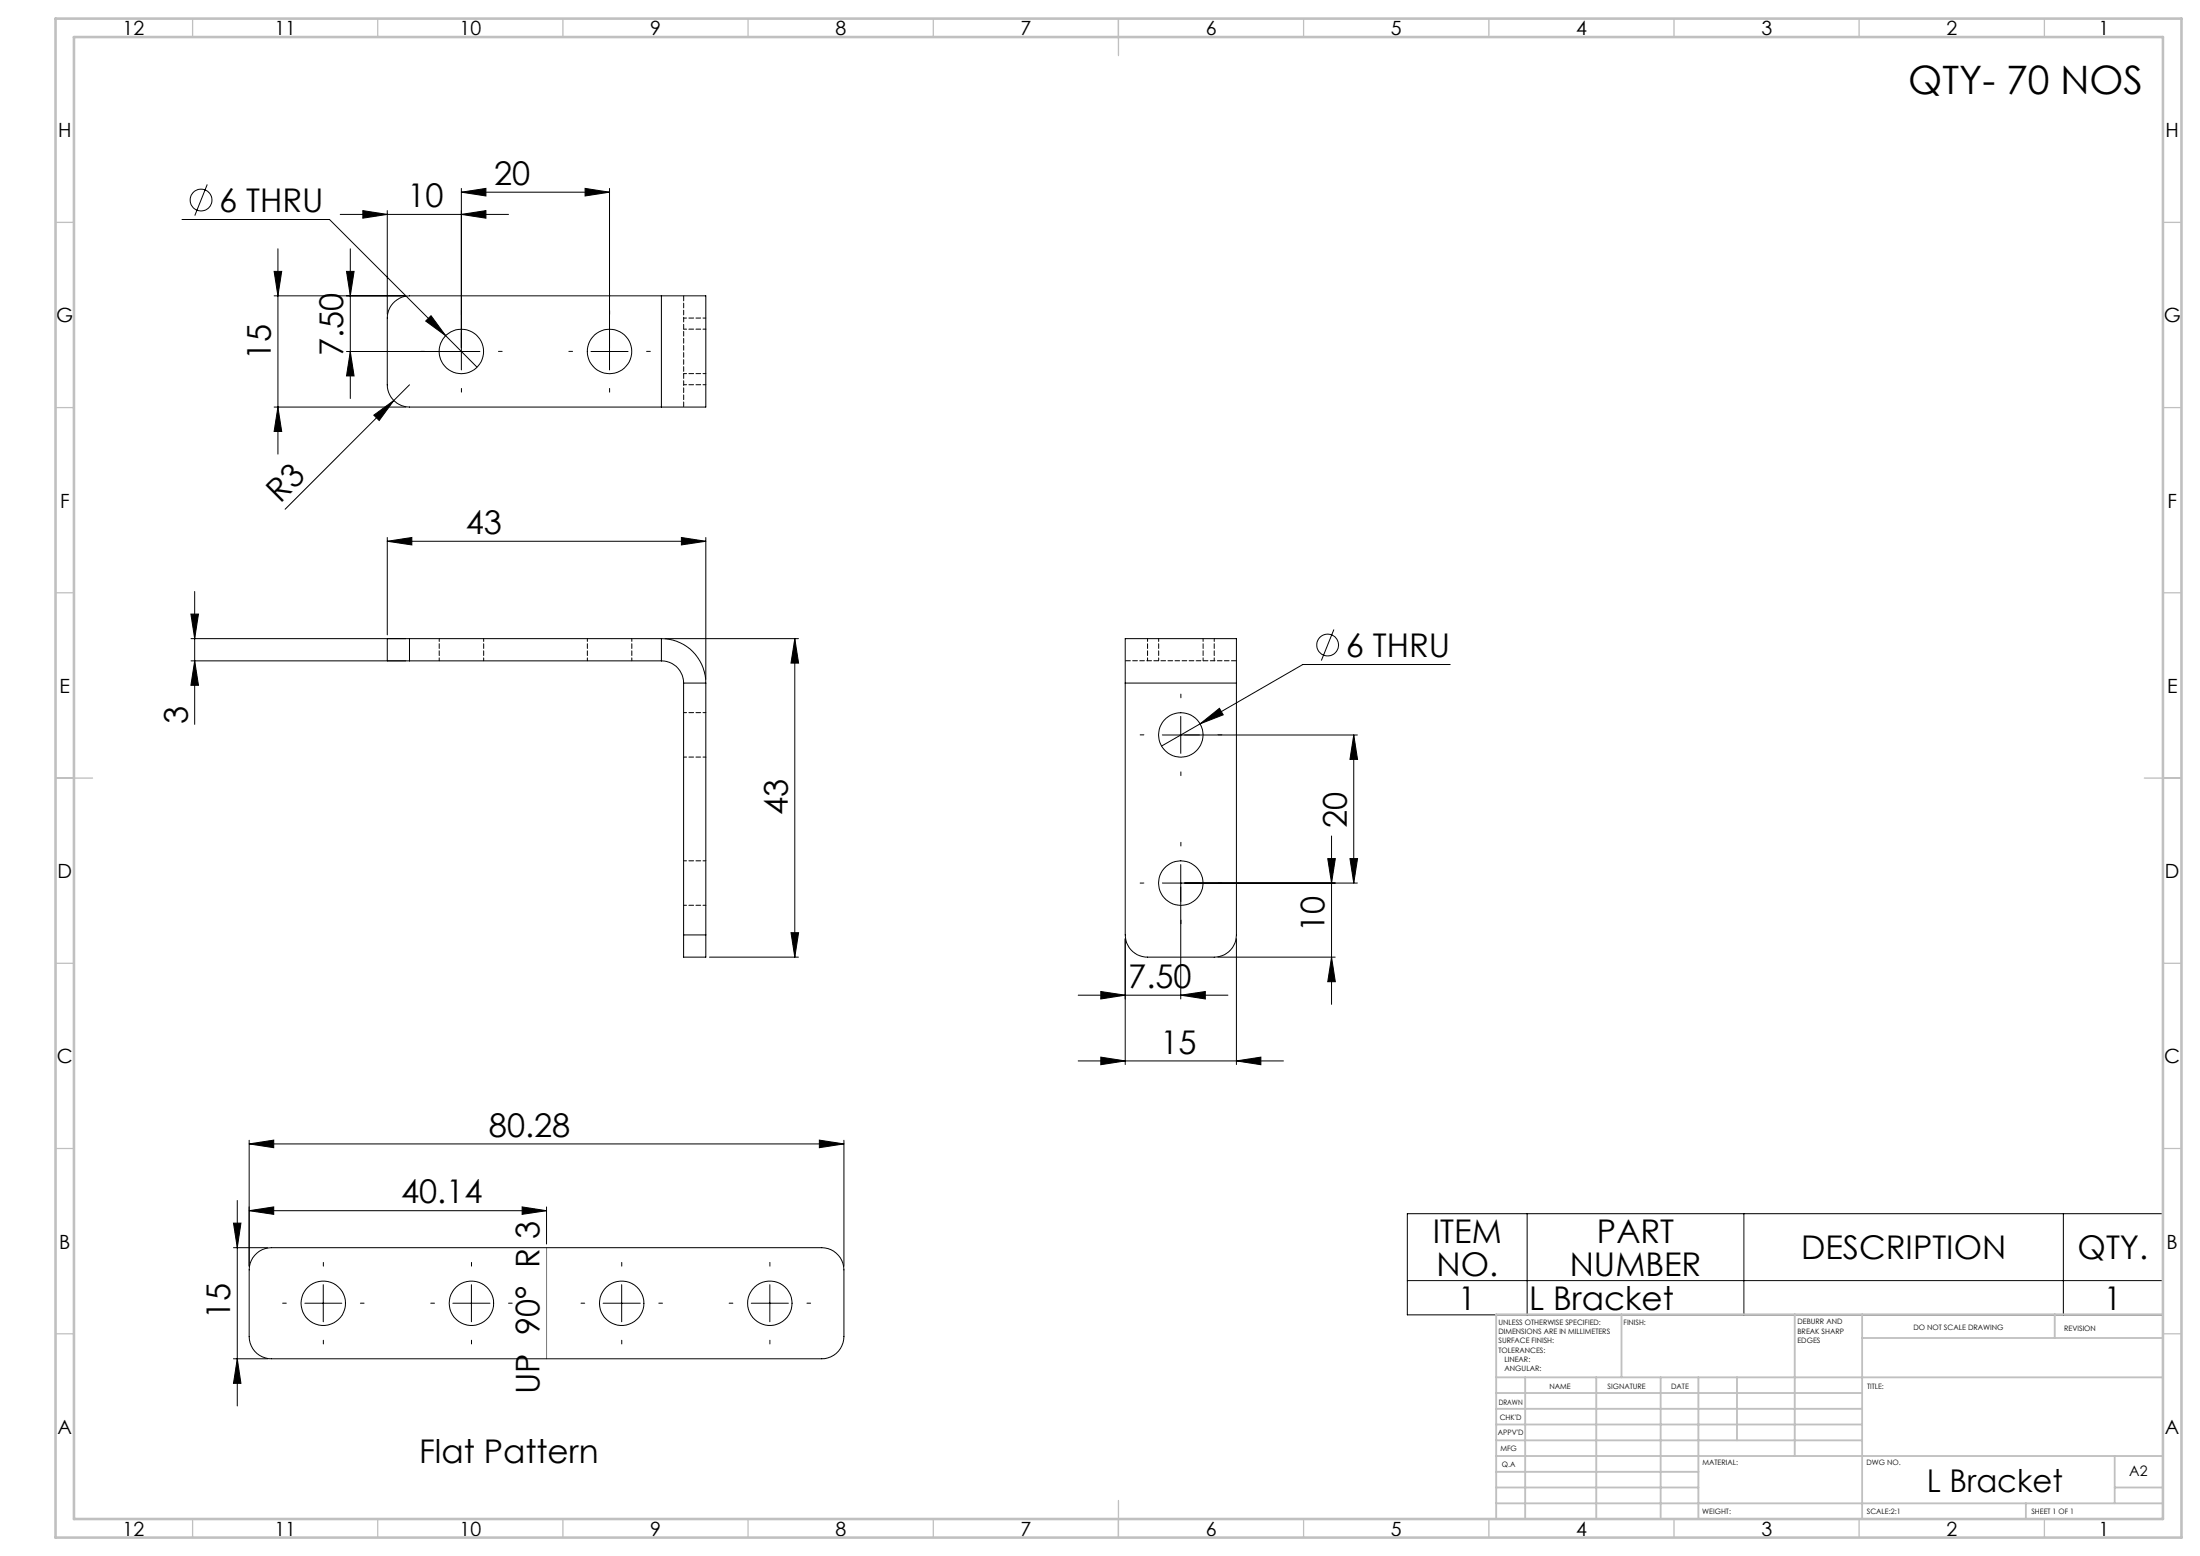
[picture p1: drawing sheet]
<svg xmlns="http://www.w3.org/2000/svg" width="594mm" height="420mm" viewBox="0 0 594 420" stroke-linecap="round" stroke-linejoin="round" font-family="sans-serif">
<g fill="none" stroke="#000" stroke-width=".27">
<path d="M49.1 59.2h39.9l31.3 31.4M56 49.8l-3.4 8.4M91.9 57.9h45.4M98 56.9l6.6 1-6.6 1zM104.6 56.9v28M124.6 57.9l6.6-1v2zM124.6 51.9l6.6-1v2zM124.6 50.9v49M124.6 51.9h40M158 50.9l6.6 1-6.6 1zM164.6 50.9v49M74 73.3h2.1l-1.1 6.6z"/>
<path d="M74 79.9h35.6M75 67.2v55.4M93.6 73.3h2l-1 6.6zM94.6 67.2v40.4M178.6 79.9h12v30h-12M178.6 79.9h-68a6.1 6.1 0 0 0-6 5.9v18.1a6.1 6.1 0 0 0 6 6h68M178.6 79.9v30M93.6 94.9h36M94.6 94.9l1 6.6h-2zM114.9 86.7l1.5-1.5 3.9 5.4zM120.3 90.6l8.5 8.5M159.6 94.9h10"/>
<path d="M74 109.9h35.6M75 109.9l1.1 6.6h-2.1zM100.9 112.1l5.4-4-3.9 5.4zM110.6 103.9l-33.6 33.6M52.6 159.6v35.9M104.6 146.1l6.6-1v2zM104.6 145.1v26.3M104.6 146.1h86M184 145.1l6.6 1-6.6 1zM190.6 145.1v38.3M51.5 165.8h2.1l-1 6.6zM51.6 172.4h58"/>
<path d="M51.6 178.4h58M52.6 178.4l1 6.6h-2.1zM110.6 172.4h-6v6h6M110.6 172.4h68M110.6 178.4h68M110.6 172.4v6M178.6 172.4a12 12 0 0 1 12 12M178.6 178.4a5.9 5.9 0 0 1 6 6M178.6 172.4v6M179.6 172.4h36M214.6 172.4l1 6.6h-2zM214.6 172.4v86"/>
<path d="M360.2 169.9l-3.4 8.4M391.5 179.4h-39.7l-27.8 16M184.6 184.4h6M184.6 184.4v68M190.6 184.4v68M303.8 184.4v68a6 6 0 0 0 6 6h18a6 6 0 0 0 6-6v-68M303.8 184.4v-12h30v12M303.8 184.4h30M318.8 193.4v10M324 195.4l5.2-4.2 1.1 1.8zM324 195.4l-10.4 6M365.5 198.4l1 6.6h-2z"/>
<path d="M365.5 198.4v40M366.5 198.4h-52.7M318.8 233.4v36.2M358.5 231.8h2l-1 6.6zM359.5 225.7v45.4M364.5 231.8h2l-1 6.6zM366.5 238.4h-52.7M184.6 252.4v6h6v-6M184.6 252.4h6M191.6 258.4h24M213.6 251.8h2l-1 6.6zM303.8 253.4v34"/>
<path d="M328.8 258.4h31.7M333.8 253.4v34M359.5 258.4l1 6.6h-2zM291.1 268.6h40.4M297.2 267.6l6.6 1-6.6 1zM318.8 268.6l6.6-1v2zM291.1 286.4h55.4M297.2 285.3l6.6 1.1-6.6 1zM333.8 286.4l6.6-1.1v2.1zM67.3 308.8l6.6-1.1v2.1zM67.3 307.8v34M67.3 308.8h160.6"/>
<path d="M221.2 307.7l6.7 1.1-6.7 1zM227.9 307.8v34M63 330.1h2.1l-1 6.7zM63 336.8h9.3M64.1 324v55.5M67.3 326.8l6.6-1v2zM67.3 326.8h80.3M69.4 338.3a5.8 5.8 0 0 1 3.9-1.5h148.6a6 6 0 0 1 6 6v18a6 6 0 0 1-6 6h-148.6a6 6 0 0 1-6-6v-18a6 6 0 0 1 2.1-4.5zM141 325.8l6.6 1-6.6 1zM147.6 325.8v10M380 327.6h203.9v27.3h-203.9zM412.3 327.6v27.3"/>
<path d="M470.9 327.6v27.3M557.1 327.6v27.3M82.3 351.8h10M87.3 346.8v10M122.3 351.8h10M127.3 346.8v10M162.8 351.8h10.1M167.9 346.8v10M202.8 351.8h10.1M207.9 346.8v10M380 345.7h203.9M63 366.8h9.3"/>
<path d="M64.1 366.8l1 6.6h-2.1z"/>
<circle cx="54.3" cy="54" r="2.94"/>
<circle cx="124.6" cy="94.9" r="6"/>
<circle cx="164.6" cy="94.9" r="6"/>
<circle cx="358.5" cy="174.1" r="2.95"/>
<circle cx="318.8" cy="198.4" r="6"/>
<circle cx="318.8" cy="238.4" r="6"/>
<circle cx="87.3" cy="351.8" r="6"/>
<circle cx="127.3" cy="351.8" r="6"/>
<circle cx="167.9" cy="351.8" r="6"/>
<circle cx="207.9" cy="351.8" r="6"/>
</g>
<g fill="none" stroke="#000" stroke-width=".27" stroke-dasharray="15.2 1.3 1.3 1.3">
<path d="M114.6 94.8h-1M124.6 84.8v-1M134.6 94.8h1M154.6 94.8h-1M164.6 84.8v-1M174.6 94.8h1M124.6 104.8v1M164.6 104.8v1M308.8 198.4h-1M318.8 188.4v-1M328.8 198.4h1M318.8 208.4v1"/>
<path d="M308.8 238.4h-1M318.8 228.4v-1M328.8 238.4h1M318.8 248.4v1M77.3 351.8h-1M87.3 341.8v-1M97.3 351.8h1M117.3 351.8h-1M127.3 341.8v-1M137.3 351.8h1M157.9 351.8h-1M167.9 341.8v-1"/>
<path d="M177.9 351.8h1M197.9 351.8h-1M207.9 341.8v-1M217.9 351.8h1M87.3 361.8v1M127.3 361.8v1M167.9 361.8v1M207.9 361.8v1"/>
</g>
<path d="M147.6 336.8v30" fill="none" stroke="#808080" stroke-width=".27"/>
<g fill="none" stroke="#c0c0c0" stroke-width=".35">
<path d="M52 5v5M102 5v5M152 5v5M202 5v5M252 5v5M302 5v10M352 5v5M402 5v5M452 5v5M502 5v5M552 5v5M15 60h5"/>
<path d="M584 60h5M15 110h5M584 110h5M15 160h5M584 160h5M15 210h10M579 210h10M15 260h5M584 260h5M15 310h5M584 310h5M15 360h5"/>
<path d="M584 360h5M52 410v5M102 410v5M152 410v5M202 410v5M252 410v5M302 405v10M352 410v5M402 410v5M452 410v5M502 410v5M552 410v5"/>
</g>
<g fill="none" stroke="#c0c0c0" stroke-width=".5">
<path d="M437.8 354.8v17M484.6 354.8v38.2M502.8 354.8v55.2M554.8 354.8v6.4M584 354.8h-180v55.2M404 371.8h180M404 376h98.8M411.8 371.8v38.2M431 371.8v38.2M448.4 371.8v38.2M458.6 371.8v38.2M469 371.8v17"/>
<path d="M502.8 361.2h81.2M404 388.8h98.8M404 384.5h98.8M404 380.3h98.8M404 397.3h54.6M404 393h180M571 393v12.8M404 405.8h180M404 401.5h54.6M547 405.8v4.2M571 401.5h13"/>
</g>
<path d="M15 5h574v410h-574zM20 10h564v400h-564z" fill="none" stroke="#c0c0c0" stroke-width=".7"/>
<g fill="#000">
<path d="M100.9 112.1l5.4-4-3.9 5.4z"/>
<path d="M124.6 51.9l6.6-1v2zM158 50.9l6.6 1-6.6 1z"/>
<path d="M184 145.1l6.6 1-6.6 1zM104.6 146.1l6.6-1v2z"/>
<path d="M214.6 172.4l1 6.6h-2zM213.6 251.8h2l-1 6.6zM51.5 165.8h2.1l-1 6.6zM52.6 178.4l1 6.6h-2.1zM93.6 73.3h2l-1 6.6zM94.6 94.9l1 6.6h-2zM74 73.3h2.1l-1.1 6.6zM75 109.9l1.1 6.6h-2.1zM63 330.1h2.1l-1 6.7zM64.1 366.8l1 6.6h-2.1z"/>
<path d="M324 195.4l6.3-2.4-1.1-1.8zM114.9 86.7l5.4 3.9-3.9-5.4zM98 56.9l6.6 1-6.6 1zM124.6 57.9l6.6-1v2zM67.3 326.8l6.6-1v2zM141 325.8l6.6 1-6.6 1z"/>
<path d="M359.5 258.4l1 6.6h-2zM358.5 231.8h2l-1 6.6zM364.5 231.8h2l-1 6.6zM365.5 198.4l1 6.6h-2z"/>
<path d="M297.2 267.6l6.6 1-6.6 1zM318.8 268.6l6.6-1v2z"/>
<path d="M333.8 286.4l6.6-1.1v2.1zM297.2 285.3l6.6 1.1-6.6 1z"/>
<path d="M221.2 307.7l6.7 1.1-6.7 1zM67.3 308.8l6.6-1.1v2.1z"/>
</g>
<g fill="none" stroke="#000" stroke-width=".27" stroke-dasharray="1.3 .6" stroke-dashoffset=".5">
<path d="M184.6 85.8h6M190.6 88.8h-6M184.6 100.8h6M190.6 103.8h-6M118.6 172.4v6M130.6 178.4v-6M158.6 172.4v6M170.6 178.4v-6M309.8 178.4v-6M312.8 172.4v6M324.8 178.4v-6M327.8 172.4v6"/>
<path d="M190.6 192.4h-6M184.6 204.4h6M190.6 232.4h-6M184.6 244.4h6"/>
</g>
<path d="M184.6 109.8v-30M303.8 178.4h30" fill="none" stroke="#000" stroke-width=".27" stroke-dasharray="1.3 .6" stroke-dashoffset="-.1"/>
<text font-size="10.6" x="515.2" y="25.4">QTY- 70 NOS</text>
<g font-size="8.8">
<text x="133.4" y="49.9">20</text>
<text x="59.2" y="57.3">6 THRU</text>
<text x="110" y="55.9">10</text>
<text x="73.1" y="97.1" transform="rotate(-90 73.1 97.1)">15</text>
<text x="92.7" y="96.1" transform="rotate(-90 92.7 96.1)">7.50</text>
<text x="75.7" y="136.1" transform="rotate(-45 75.7 136.1)">R3</text>
<text x="125.8" y="144.2">43</text>
<text x="363.3" y="177.4">6 THRU</text>
<text x="50.7" y="195.5" transform="rotate(-90 50.7 195.5)">3</text>
<text x="212.7" y="219.9" transform="rotate(-90 212.7 219.9)">43</text>
<text x="363.6" y="223.6" transform="rotate(-90 363.6 223.6)">20</text>
<text x="357.6" y="251.5" transform="rotate(-90 357.6 251.5)">10</text>
<text x="304.6" y="266.7">7.50</text>
<text x="313.3" y="284.4">15</text>
<text x="132" y="306.8">80.28</text>
<text x="108.3" y="324.8">40.14</text>
<text x="386.9" y="335.5">ITEM</text>
<text x="431.2" y="335.5">PART</text>
<text x="486.3" y="339.9">DESCRIPTION</text>
<text x="561" y="339.9">QTY.</text>
<text x="387.9" y="344.4">NO.</text>
<text x="423.8" y="344.4">NUMBER</text>
<text x="393.7" y="353.6">1</text>
<text x="412.9" y="353.6">L Bracket</text>
<text x="568.1" y="353.6">1</text>
<text x="62.1" y="355.9" transform="rotate(-90 62.1 355.9)">15</text>
<text x="145.7" y="376.3" transform="rotate(-90 145.7 376.3)">UP 90° R 3</text>
<text x="113.1" y="395">Flat Pattern</text>
</g>
<text font-size="8.5" x="520.3" y="402.7">L Bracket</text>
<g font-size="5.3">
<text x="33.1" y="9.5">12</text>
<text x="74.1" y="9.5">11</text>
<text x="124.1" y="9.5">10</text>
<text x="175.6" y="9.5">9</text>
<text x="225.6" y="9.5">8</text>
<text x="275.6" y="9.5">7</text>
<text x="325.6" y="9.5">6</text>
<text x="375.6" y="9.5">5</text>
<text x="425.6" y="9.5">4</text>
<text x="475.6" y="9.5">3</text>
<text x="525.6" y="9.5">2</text>
<text x="566.6" y="9.5">1</text>
<text x="15.7" y="37">H</text>
<text x="584.7" y="37">H</text>
<text x="15.2" y="87">G</text>
<text x="584.2" y="87">G</text>
<text x="16.2" y="137">F</text>
<text x="585.2" y="137">F</text>
<text x="16.1" y="187">E</text>
<text x="585.1" y="187">E</text>
<text x="15.5" y="237">D</text>
<text x="584.5" y="237">D</text>
<text x="15.4" y="287">C</text>
<text x="584.4" y="287">C</text>
<text x="16" y="337">B</text>
<text x="585" y="337">B</text>
<text x="15.5" y="387">A</text>
<text x="584.5" y="387">A</text>
<text x="33.1" y="414.5">12</text>
<text x="74.1" y="414.5">11</text>
<text x="124.1" y="414.5">10</text>
<text x="175.6" y="414.5">9</text>
<text x="225.6" y="414.5">8</text>
<text x="275.6" y="414.5">7</text>
<text x="325.6" y="414.5">6</text>
<text x="375.6" y="414.5">5</text>
<text x="425.6" y="414.5">4</text>
<text x="475.6" y="414.5">3</text>
<text x="525.6" y="414.5">2</text>
<text x="566.6" y="414.5">1</text>
</g>
<text font-size="3.9" x="574.9" y="398.5">A2</text>
<g font-size="2">
<text x="404.6" y="357.6">UNLESS OTHERWISE SPECIFIED:</text>
<text x="438.4" y="357.6">FINISH:</text>
<text x="485.3" y="357.5">DEBURR AND</text>
<text x="485.3" y="360">BREAK SHARP</text>
<text x="516.6" y="359">DO NOT SCALE DRAWING</text>
<text x="557.3" y="359.2">REVISION</text>
<text x="404.6" y="360.1">DIMENSIONS ARE IN MILLIMETERS</text>
<text x="404.6" y="362.6">SURFACE FINISH:</text>
<text x="404.6" y="365.1">TOLERANCES:</text>
<text x="485.3" y="362.5">EDGES</text>
<text x="406.2" y="367.6">LINEAR:</text>
<text x="406.2" y="370.1">ANGULAR:</text>
<text x="418.3" y="375">NAME</text>
<text x="434" y="374.9">SIGNATURE</text>
<text x="451.2" y="374.9">DATE</text>
<text x="504.1" y="374.9">TITLE:</text>
<text x="404.6" y="379.1">DRAWN</text>
<text x="404.9" y="383.3">CHK'D</text>
<text x="404.4" y="387.4">APPV'D</text>
<text x="405.1" y="391.8">MFG</text>
<text x="405.5" y="396">Q.A</text>
<text x="459.6" y="395.5">MATERIAL:</text>
<text x="504" y="395.5">DWG NO.</text>
<text x="459.6" y="408.5">WEIGHT:</text>
<text x="504.1" y="408.6">SCALE:2:1</text>
<text x="548.5" y="408.6">SHEET 1 OF 1</text>
</g>
</svg>
